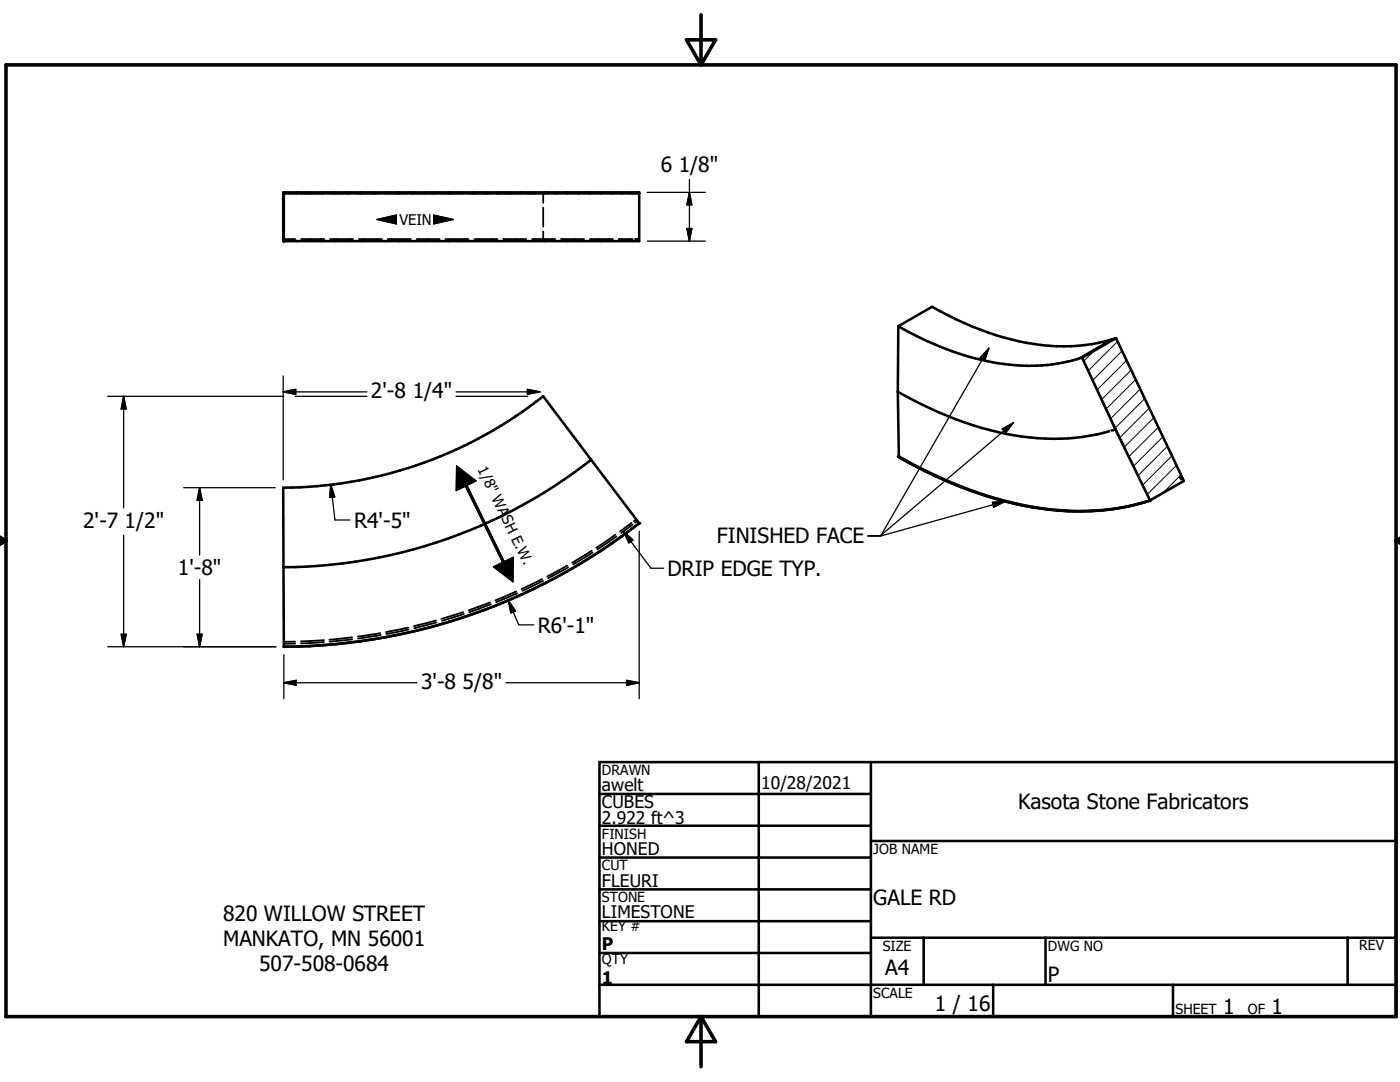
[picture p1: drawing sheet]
<svg xmlns="http://www.w3.org/2000/svg" width="279mm" height="216mm" viewBox="0 0 279 216" stroke-linecap="round" stroke-linejoin="round" font-family="sans-serif">
<g fill="none" stroke="#000" stroke-width=".51">
<path d="M56.6 38.4h71v9.7h-71.1zM56.6 38.4v.2h71M56.6 38.4v9.7M56.6 47.7h.1M179.2 78.2a68.2 68.2 0 0 0 27.9 9.2 40.2 40.2 0 0 0 15.5-1.7M179.2 78.2l.2 12.9M179.3 65.1a54 54 0 0 0 26.5 7.9 33.7 33.7 0 0 0 10.2-1.6M179.3 65.1l-.1 13.1M179.3 65.1l6.7-3.9a54.3 54.3 0 0 0 26.3 7.9 32.4 32.4 0 0 0 10.4-1.6M216 71.4l6.6 14.3M222.7 67.5l13.2 27.6-.3 .1 .1 .4 .3-.2M222.7 67.5l-6.7 3.9"/>
<path d="M56.5 97.3a84.6 84.6 0 0 0 51.9-18.2l19.2 25.3a116.5 116.5 0 0 1-71 24.6zM118 91.8a100.2 100.2 0 0 1-61.4 21.4M179.4 91.1a78.2 78.2 0 0 0 31.9 10.7 46.1 46.1 0 0 0 18.2-1.9M179.4 91.1h-.2a79 79 0 0 0 31.8 10.8 47 47 0 0 0 17.4-1.7M181.1 92.2a89.3 89.3 0 0 0 16.2 6.9M199 99.6a56.2 56.2 0 0 0 23.4 2M222.6 85.7l6.9 14.2M229.5 99.9l-1.1 .3M236 95.4l-.3 .1M236 95.4l.3 .6-6.8 3.9M228.4 100.2l-4.5 1.1M119.6 158.4h54.2"/>
<path d="M119.6 152.1h159v50.8h-159zM151.4 152.1v50.8M173.8 152.1v50.8M119.6 164.8h54.2M119.6 171.1h54.2M119.6 177.5h54.2M173.8 167.8h104.8M119.6 183.8h54.2M119.6 190.2h54.2M119.6 196.5h159M173.8 187.1h104.8M184.3 187.1v9.4"/>
<path d="M198.2 196.5v6.4M208.7 187.1v9.4M234.1 196.5v6.4M268.9 187.1v9.4"/>
</g>
<g fill="#000">
<circle cx="56.6" cy="48.1" r=".25"/>
<circle cx="179.2" cy="91.1" r=".25"/>
<circle cx="229.4" cy="99.9" r=".25"/>
<circle cx="56.6" cy="113.2" r=".18"/>
<circle cx="127.6" cy="104.4" r=".25"/>
<circle cx="56.6" cy="129" r=".25"/>
</g>
<g fill="none" stroke="#000" stroke-width=".36">
<path d="M56.5 38.6h2.3M59.9 38.6h4.5M65.5 38.6h4.5M71.1 38.6h4.4M76.7 38.6h4.5M82.3 38.6h4.5M87.9 38.6h4.5M93.5 38.6h4.5M99.1 38.6h4.5M104.7 38.6h2.3M107 38.6h.5M108 38.6h.4"/>
<path d="M108.4 38.6v1.9M110.3 38.5l-1.9 .1M115.1 38.4l-3.8 .1M116.1 38.4h3.8M120.9 38.4l3.8 .1M127.6 38.4v.1M127.6 38.5h-1.9M56.6 47.7h2.3M60.1 47.7h4.6M65.9 47.7h4.6M71.6 47.7h4.6M77.4 47.7h4.6"/>
<path d="M83.2 47.7h4.6M88.9 47.7h4.6M94.7 47.7h4.6M100.4 47.7h4.6M106.2 47.7h4.6M108.4 41.4v3.8M108.4 46.2v1.9M111.9 47.7h4.7M117.7 47.7h4.6M123.5 47.7h2.8M126.7 47.7h.5v.1M127 47.7v.1"/>
<path d="M127 48v.1M127.2 48v.1M221.8 67.8l-6.8 3.8M103 118l-4.1 1.8M103.2 118.4l-4.2 1.8M108.2 115.6l-4.1 1.9M108.4 115.9l-4.1 2M113.2 112.9l-4 2.1M113.4 113.2l-4 2.2M118.1 109.9l-3.9 2.4M118.3 110.2l-3.9 2.4M122.8 106.7l-3.8 2.6"/>
<path d="M123 107l-3.8 2.6M126 104.3l-2.3 1.7M126.3 104.7l-2.3 1.7M127 103.6l-.5 .4M127.2 103.9l-.5 .4M228.5 100.2h-.1M58.9 128.4l-2.3 .1M58.9 128l-2.3 .1M64.6 127.8l-4.5 .2M64.6 128.1l-4.5 .3M70.3 127.2l-4.6 .5M70.3 127.6l-4.5 .4"/>
<path d="M75.9 126.3l-4.5 .7M76 126.7l-4.5 .7M81.5 125.2l-4.5 .9M81.6 125.6l-4.5 .9M87 123.8l-4.4 1.2M87.1 124.2l-4.4 1.1M92.4 122.1l-4.3 1.4M92.6 122.5l-4.4 1.4M97.8 120.2l-4.3 1.6M98 120.6l-4.3 1.5"/>
</g>
<path d="M214.9 71.7l6.7 14.3 6.9 14.2" fill="none" stroke="#fff" stroke-width=".2"/>
<path d="M75.2 43.8l3.9-.9v1.8zM86.6 42.9l3.9 .9-3.9 .9zM91.1 93l3.9 3-4 1.9zM92.9 97l.3-.1 7.4 15.2zM92.9 97l7.7 15.1-.3 .1zM98.5 113.1l4-1.9-.1 4.9z" fill="#000" stroke="#000" stroke-width=".2"/>
<g fill="none" stroke="#000" stroke-width=".2">
<path d="M218.4 70l-2.1 2.1M223 68.1l-5.8 5.9M223.9 70l-5.8 5.9M224.8 71.9l-5.8 5.8M225.8 73.8l-5.9 5.8M226.6 75.7l-5.8 5.8M227.6 77.6l-5.9 5.9M228.4 79.5l-5.8 5.9M229.4 81.4l-5.9 5.9M230.3 83.3l-5.9 5.9M231.2 85.3l-5.9 5.8M232.1 87.2l-5.8 5.8"/>
<path d="M233 89.1l-5.8 5.8M233.9 90.9l-5.8 5.9M234.8 92.8l-5.8 5.9M235.7 94.7l-3.6 3.7"/>
</g>
<path d="M1.2 12.9h277.4v190h-277.4zM137 7.9h5.8l-2.9 5zM139.9 2.9v10M-.1 107.9h1.3M-.1 107.2l1.3 .7M1.2 107.9l-1.2 .7M278.6 107.9h.8M278.6 107.9l.8 .5M279.4 107.4l-.8 .5M139.9 202.9v10M139.9 202.9l2.9 5h-5.8z" fill="none" stroke="#000" stroke-width=".71"/>
<g fill="none" stroke="#000" stroke-width=".25">
<path d="M129.2 38.4h11.6M137.6 35.8v12.3M137.6 38.4l.5 2.5h-1zM75.2 43.8l3.9-.9v1.8zM86.6 42.9l3.9 .9-3.9 .9zM129.2 48.1h11.6M137.1 45.6h1l-.5 2.5zM21.5 79.1h35.1M24.7 79.1v22.2M24.7 79.1l.5 2.5h-1zM56.5 78.2h16.7M56.5 78.2l2.5-.5v1z"/>
<path d="M56.5 75v20.7M58.9 79.1h14.3M91 78.2h16.8M91 79.1h14.3M105.3 77.7l2.5 .5-2.5 .5zM197.3 69.5l-21.5 37.4M197.3 69.5l-.8 2.4-.9-.5zM216 71.4l6.7-3.9 13.6 28.5-6.8 3.9zM36.7 97.3h18.2M39.8 97.3v13.5M39.8 97.3l.5 2.5h-.9zM66 96.7l.8 7.1h3"/>
<path d="M66 96.7l.8 2.4-1 .2zM91.1 93l3.9 3-4 1.9zM92.9 97l.3-.1 7.4 15.2-.3 .1zM200 85.6l2.3-1.2-1.6 2zM202.3 84.4l-26.7 22.6h-2.5M24.7 106.8v22.2M39.8 115.6v13.4M98.5 113.1l4-1.9-.1 4.9zM101.4 119.8l2.1 4.9h3M101.4 119.8l1.5 2.1-.9 .4zM124.4 106l5.5 7.4h2.5M124.4 106l1.9 1.7-.8 .6z"/>
<path d="M127.6 106v33.4M198.1 100.2l2.5-.1-2.3 1.1zM200.6 100.1l-24.7 6.8h-2.6M21.5 129h33.5M24.2 126.6h1l-.5 2.4zM39.4 126.6h.9l-.5 2.4zM56.6 136.2h26.6M56.6 136.2l2.5-.5v1zM56.6 130.6v8.8M101 136.2h26.6M125.1 135.7l2.5 .5-2.5 .5z"/>
</g>
<g fill="#000" stroke="#000" stroke-width=".25">
<path d="M137.1 45.6h1l-.5 2.5zM137.6 38.4l.5 2.5h-1zM56.5 78.2l2.5-.5v1zM105.3 77.7l2.5 .5-2.5 .5zM197.3 69.5l-.8 2.4-.9-.5zM24.7 79.1l.5 2.5h-1zM39.8 97.3l.5 2.5h-.9zM66 96.7l.8 2.4-1 .2zM200 85.6l2.3-1.2-1.6 2zM124.4 106l1.9 1.7-.8 .6zM198.1 100.2l2.5-.1-2.3 1.1zM24.2 126.6h1l-.5 2.4z"/>
<path d="M39.4 126.6h.9l-.5 2.4zM56.6 136.2l2.5-.5v1zM101.4 119.8l1.5 2.1-.9 .4zM125.1 135.7l2.5 .5-2.5 .5z"/>
</g>
<g font-size="4.2">
<text x="131.9" y="34.4">6 1/8&quot;</text>
<text x="74" y="79.5">2'-8 1/4&quot;</text>
<text x="16.6" y="105.3">2'-7 1/2&quot;</text>
<text x="70.7" y="105.3">R4'-5&quot;</text>
<text x="143" y="108.4">FINISHED FACE</text>
<text x="35.5" y="114.7">1'-8&quot;</text>
<text x="133.2" y="114.9">DRIP EDGE TYP.</text>
<text x="107.4" y="126.2">R6'-1&quot;</text>
<text x="84" y="137.5">3'-8 5/8&quot;</text>
<text x="203.2" y="161.5">Kasota Stone Fabricators</text>
<text x="44.5" y="183.7">820 WILLOW STREET</text>
<text x="174.3" y="180.5">GALE RD</text>
<text x="44.5" y="188.8">MANKATO, MN 56001</text>
<text x="51.7" y="193.8">507-508-0684</text>
<text x="176.7" y="194.6">A4</text>
<text x="209.1" y="196">P</text>
<text x="186.6" y="201.7">1 / 16</text>
<text x="244.1" y="202.3">1</text>
<text x="253.8" y="202.3">1</text>
</g>
<g font-size="3.5">
<text x="120.1" y="157.9">awelt</text>
<text x="120.1" y="161.2">CUBES</text>
<text x="151.9" y="157.4">10/28/2021</text>
<text x="120.1" y="164.5">2.922 ft^3</text>
<text x="120.1" y="170.6">HONED</text>
<text x="120.1" y="176.9">FLEURI</text>
<text x="120.1" y="183.3">LIMESTONE</text>
<text x="120.1" y="189.7">P</text>
<text x="120.1" y="196.4">1</text>
</g>
<g font-size="2.9">
<text x="79.7" y="44.8">VEIN</text>
<text x="95.2" y="93.7" transform="rotate(64 95.2 93.7)">1/8&quot; WASH E.W.</text>
</g>
<g font-size="2.8">
<text x="120.1" y="154.6">DRAWN</text>
<text x="120.1" y="167.3">FINISH</text>
<text x="120.1" y="173.7">CUT</text>
<text x="174.3" y="170.4">JOB NAME</text>
<text x="120.1" y="180">STONE</text>
<text x="120.1" y="185.8">KEY #</text>
<text x="176.2" y="189.7">SIZE</text>
<text x="209.1" y="189.7">DWG NO</text>
<text x="271.3" y="189.7">REV</text>
<text x="120.1" y="192.4">QTY</text>
<text x="174.3" y="199.1">SCALE</text>
<text x="234.6" y="202.3">SHEET</text>
<text x="249" y="202.3">OF</text>
</g>
</svg>
